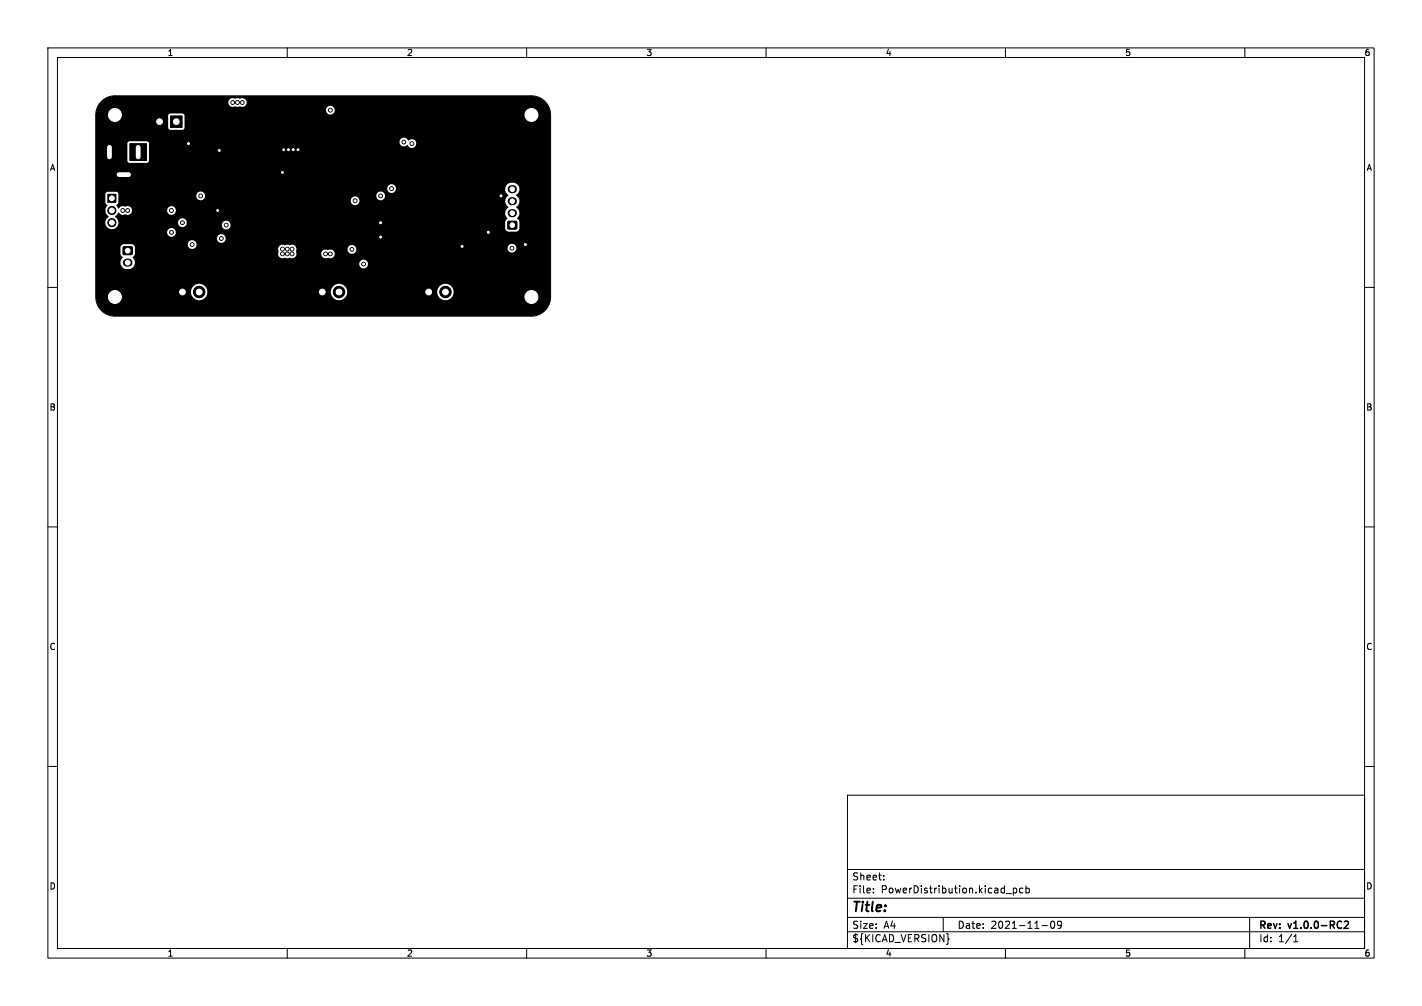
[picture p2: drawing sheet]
<svg xmlns="http://www.w3.org/2000/svg" width="297mm" height="210mm" viewBox="0 0 297 210" stroke-linecap="round" stroke-linejoin="round" font-family="sans-serif">
<g fill="none" stroke="#000" stroke-width=".21">
<path d="M10 10h277v190h-277zM12 12h273v186h-273zM60 10v2M110 10v2M160 10v2M210 10v2M260 10v2M21.2 21.1a4 4 0 0 1 2.8-1.1h87a4 4 0 0 1 4 4v38a4 4 0 0 1-4 4h-87a4 4 0 0 1-4-4v-38a4 4 0 0 1 1.2-2.9zM10 60h2M285 60h2M10 110h2M285 110h2"/>
<path d="M10 160h2M285 160h2M177 166h108v32h-108zM60 198v2M110 198v2M160 198v2M177 194.5h108M177 191.5h108M177 187.5h108M177 181.5h108M182.4 186.3v.1M182.4 185.5v.1"/>
<path d="M184.6 183.6v.1M184.6 182.8v.1M197 191.5v3M198.1 196h.1l-.1 .1M210 198v2M210.1 186.5h1.2M211.6 185.4v1.5M211.6 185.5l.5-.1 .3 .3-.2 .6h-.6M213.6 185.5l-.4-.1-.3 .3 .2 .6h.5M214.3 185.5l.4-.1 .3 .3-.1 .6h-.6M214.3 184.9v1.5M217.6 193.2h1.2"/>
<path d="M219.6 192.4l.2-.1a.8 .8 0 0 1 .5 .8 .8 .8 0 0 1-.5 .7 1 1 0 0 1-.2-1.4zM221.7 192.9l-.3 .3h-.4l-.1-.3 .1-.5 .4-.1 .2 .1a.99 .99 0 0 1-.3 1.4h-.3M260 198v2M261 191.5v6.5M270.2 196.6h.9M270.2 195.5l.4-.4v1.5"/>
</g>
<path d="M280.8 192.4l.6-.1 .2 .4-.9 1.1h.9" fill="none" stroke="#000" stroke-width=".3"/>
<g fill="#000" stroke="#000" stroke-width=".21">
<path d="M21.6 30.2l.5-.2h1.5l.6 .3 .2 .5v2l-.3 .5-.5 .2h-1.5l-.6-.3-.1-.4v-2zM24.4 35l.5-.3h1.8a.88 .88 0 0 1 .9 .9v1.7a.88 .88 0 0 1-.9 .9h-1.7a.87 .87 0 0 1-.9-.9v-1.8zM27.1 30h3.5v3.5h-3.5zM35.6 24.2h2.4v2.4h-2.4zM22.5 40.6h1.7v1.7h-1.7zM25.7 51.5h1.9v1.6h-1.9zM106.1 46.2h1.8v1.6h-1.8zM36.9 59.8h2.4v2.4h-2.4zM66.1 59.8h2.4v2.4h-2.4zM88.3 59.8h2.4v2.4h-2.4z"/>
<circle cx="24" cy="24" r="2.35"/>
<circle cx="33.3" cy="25.4" r="1.2"/>
<circle cx="39.4" cy="30" r=".4"/>
<circle cx="45.8" cy="31.4" r=".4"/>
<circle cx="48.6" cy="21.4" r=".4"/>
<circle cx="49.6" cy="21.4" r=".4"/>
<circle cx="50.6" cy="21.4" r=".4"/>
<circle cx="59" cy="36" r=".4"/>
<circle cx="59.2" cy="31.3" r=".4"/>
<circle cx="60.2" cy="31.3" r=".4"/>
<circle cx="61.2" cy="31.3" r=".4"/>
<circle cx="62.2" cy="31.3" r=".4"/>
<circle cx="69" cy="23" r=".4"/>
<circle cx="81.8" cy="39.4" r=".4"/>
<circle cx="84.4" cy="29.6" r=".4"/>
<circle cx="86" cy="30" r=".4"/>
<circle cx="111" cy="24" r="2.35"/>
<circle cx="23.4" cy="46.5" r=".85"/>
<circle cx="23.4" cy="43.9" r=".85"/>
<circle cx="25.7" cy="43.9" r=".4"/>
<circle cx="26.7" cy="43.9" r=".4"/>
<circle cx="35.8" cy="43.9" r=".4"/>
<circle cx="35.8" cy="48.5" r=".4"/>
<circle cx="38.1" cy="46.5" r=".4"/>
<circle cx="40.1" cy="51.1" r=".4"/>
<circle cx="41.9" cy="40.9" r=".4"/>
<circle cx="45.5" cy="43.9" r=".4"/>
<circle cx="46.2" cy="49.8" r=".4"/>
<circle cx="47.2" cy="47" r=".4"/>
<circle cx="59" cy="52" r=".4"/>
<circle cx="59" cy="53" r=".4"/>
<circle cx="60" cy="52" r=".4"/>
<circle cx="60" cy="53" r=".4"/>
<circle cx="61" cy="52" r=".4"/>
<circle cx="61" cy="53" r=".4"/>
<circle cx="68" cy="53" r=".4"/>
<circle cx="69" cy="53" r=".4"/>
<circle cx="73.5" cy="52.1" r=".4"/>
<circle cx="74.2" cy="41.9" r=".4"/>
<circle cx="75.9" cy="55.1" r=".4"/>
<circle cx="79.5" cy="46.5" r=".4"/>
<circle cx="79.5" cy="49.5" r=".4"/>
<circle cx="79.5" cy="40.9" r=".4"/>
<circle cx="96.5" cy="51.4" r=".4"/>
<circle cx="102" cy="48.5" r=".4"/>
<circle cx="104.6" cy="40.9" r=".4"/>
<circle cx="106.9" cy="51.8" r=".4"/>
<circle cx="109.7" cy="51.1" r=".4"/>
<circle cx="24" cy="62" r="2.35"/>
<circle cx="41.6" cy="61" r="1.2"/>
<circle cx="70.8" cy="61" r="1.2"/>
<circle cx="93" cy="61" r="1.2"/>
<circle cx="111" cy="62" r="2.35"/>
</g>
<path d="M106.9 39.5h.2M26.5 54.8h.3M106.9 44.5h.2M106.9 42h.2" fill="none" stroke="#000" stroke-width="1.7"/>
<path d="M21.1 21.3a4 4 0 0 1 2.9-1.3h87a4 4 0 0 1 4 4v38a4 4 0 0 1-4 4h-87a4 4 0 0 1-4-4v-1h19.9a1.71 1.71 0 0 0 1.7 1.7 1.71 1.71 0 0 0 1.7-1.7h25.8v.2a1.71 1.71 0 0 0 1.8 1.5 1.71 1.71 0 0 0 1.6-1.7h18.8v.2a1.71 1.71 0 0 0 2.7 1.1 1.71 1.71 0 0 0-.2-2.9 1.71 1.71 0 0 0-2.5 1.6h-18.8v-.3a1.71 1.71 0 0 0-1.8-1.4 1.71 1.71 0 0 0-1.6 1.7h-25.8v-.3a1.71 1.71 0 0 0-1.8-1.4 1.71 1.71 0 0 0-1.6 1.7h-19.9v-6.2h5.2v.2a1.54 1.54 0 0 0 1.4 1.2 1.54 1.54 0 0 0 1.6-1.1h46.8l.1 .2a.91 .91 0 0 0 1.4 .5 .91 .91 0 0 0-.2-1.5 .91 .91 0 0 0-1.3 .8h-46.8a1.59 1.59 0 0 0-.5-1.4l.5-.7h29.9a.97 .97 0 0 0 1.5 .8l.5 .1 .4-.1a.93 .93 0 0 0 1.4-.8h5.2v.2a.98 .98 0 0 0 1.5 .6 .93 .93 0 0 0 1.3-.9 .93 .93 0 0 0-1.5-.7 .91 .91 0 0 0-1.3 .8h-5.2l-.1-.5 .1-.4h10.7a.91 .91 0 0 0 1 .9 .91 .91 0 0 0 .8-1.2h31.6v.2a.91 .91 0 0 0 1.5 .5 .91 .91 0 0 0-.2-1.5 .91 .91 0 0 0-1.3 .8h-31.6a.91 .91 0 0 0-1-.6 .91 .91 0 0 0-.8 .9l-10.7-.1a.96 .96 0 0 0-1.5-.8l-.5-.1-.4 .1a.96 .96 0 0 0-1.2 .2 .96 .96 0 0 0-.1 1.2l-.1 .4h-29.9v-1.4l-.4-.5h11.4a.91 .91 0 0 0 1.3 .8 .91 .91 0 0 0 .2-1.6 .91 .91 0 0 0-1.5 .6v.2l-13.3-.1a.75 .75 0 0 0-.7 .7v1.4l.5 .6-.5 1.1h-5.2v-5h25.3v.2a.91 .91 0 0 0 1.5 .5 .91 .91 0 0 0-.2-1.5 .91 .91 0 0 0-1.3 .8h-25.3v-1.3h14.9v.2a.91 .91 0 0 0 1.5 .5 .91 .91 0 0 0-.2-1.5 .91 .91 0 0 0-1.3 .8h-14.9v-2h2v.2a1.36 1.36 0 0 0 1.5 1.1 1.36 1.36 0 0 0 1.2-1.3h12.5v.2a.91 .91 0 0 0 .7 .7 .91 .91 0 0 0 1-.4h7.4l.1 .2a.91 .91 0 0 0 1.4 .5 .91 .91 0 0 0-.2-1.5 .91 .91 0 0 0-1.3 .8h-7.4v-.1a.91 .91 0 0 0-.6-1.3 .91 .91 0 0 0-1.1 .9h-12.5l-.1-.7-.6-.6 .7-.8 .2 .1a1.03 1.03 0 0 0 1.3 .2 .91 .91 0 0 0 1.4-.8h7.3v.2a.91 .91 0 0 0 .7 .7 .91 .91 0 0 0 1-.4h68.9l.2 .7 .3 .5-.5 .6v1.5a.75 .75 0 0 0 .7 .7l1.7-.1 .4-.2 .2-.4v-1.5l-.5-.6a1.57 1.57 0 0 0-.2-2.4 1.51 1.51 0 0 0 0-2.5 1.43 1.43 0 0 0 .2-2.1 1.43 1.43 0 0 0-2.1 0 1.43 1.43 0 0 0 .3 2.1 1.57 1.57 0 0 0 0 2.6l-.5 .5-.2 .6h-68.9a.91 .91 0 0 0-.5-1.3 .91 .91 0 0 0-1.2 .8h-7.3v-.1a.98 .98 0 0 0-1.5-.6l-.7-.1-.6 .4-.5-.7 .4-.3v-.6h48.6v.2a.91 .91 0 0 0 1.4 .5 .91 .91 0 0 0-.1-1.5 .91 .91 0 0 0-1.3 .8h-48.6v-1h16.3v.2a.91 .91 0 0 0 1 .7 .91 .91 0 0 0 .8-.9h35.8v.2a.91 .91 0 0 0 1.5 .5 .91 .91 0 0 0-.2-1.5 .91 .91 0 0 0-1.3 .8h-35.8v-.2a.91 .91 0 0 0-1-.7 .91 .91 0 0 0-.8 .9h-16.3v-.5l-.2-.3-2-.1-.3 .2-.2 .3v1.9l.5 .4a1.52 1.52 0 0 0 .2 2.4v.1a1.35 1.35 0 0 0-.7 1.2h-2v-7.1h60.9v.2a.91 .91 0 0 0 1.5 .5 .91 .91 0 0 0-.2-1.5 .91 .91 0 0 0-1.3 .8h-60.9v-5.9h6.6l.4 .5h3.7l.4-.5v-3.5l-.1-.4h52.4l.1 .2a1.06 1.06 0 0 0 1.7 .5 .92 .92 0 0 0 1.3 .4 .92 .92 0 0 0 .2-1.4 .92 .92 0 0 0-1.4 .1l-.2-.3a.92 .92 0 0 0-1-.3 .92 .92 0 0 0-.7 .8h-52.4l-.3-.1h-3.6l-.5 .4v3.6h-6.6v-6.9h15.1l.2 .4 .3 .1h2.5l.4-.5v-2.5l-.4-.4h-2.5l-.3 .1-.2 .4v2.4h-15.1l.2-3.6h47.9v.2a.91 .91 0 0 0 1.5 .5 .91 .91 0 0 0-.2-1.5 .91 .91 0 0 0-1.3 .8h-47.9l.2-.8 .6-.8h26.7a.97 .97 0 0 0 1.5 .8l.5 .1 .4-.1a.93 .93 0 0 0 1.4-.9 .93 .93 0 0 0-1.5-.7l-1.7-.1a.91 .91 0 0 0-.6 .9h-26.7z" fill="#000"/>
<g fill="#fff" stroke="#fff" stroke-width=".21">
<circle cx="35.8" cy="43.9" r=".2"/>
<circle cx="35.8" cy="48.5" r=".2"/>
<circle cx="59.2" cy="31.2" r=".2"/>
<circle cx="39.4" cy="30" r=".2"/>
<circle cx="96.5" cy="51.4" r=".2"/>
<circle cx="79.5" cy="49.5" r=".2"/>
<circle cx="104.6" cy="40.9" r=".2"/>
<circle cx="62.2" cy="31.2" r=".2"/>
<circle cx="109.7" cy="51.1" r=".2"/>
<circle cx="45.8" cy="31.4" r=".2"/>
<circle cx="61.2" cy="31.2" r=".2"/>
<circle cx="60.2" cy="31.2" r=".2"/>
<circle cx="45.5" cy="43.9" r=".2"/>
<circle cx="79.5" cy="46.5" r=".2"/>
<circle cx="102" cy="48.5" r=".2"/>
<circle cx="59" cy="36" r=".2"/>
<circle cx="50.6" cy="21.4" r=".2"/>
<circle cx="26.7" cy="43.9" r=".2"/>
<circle cx="48.6" cy="21.4" r=".2"/>
<circle cx="49.6" cy="21.4" r=".2"/>
<circle cx="25.7" cy="43.9" r=".2"/>
<circle cx="60" cy="52" r=".2"/>
<circle cx="68" cy="53" r=".2"/>
<circle cx="59" cy="53" r=".2"/>
<circle cx="60" cy="53" r=".2"/>
<circle cx="59" cy="52" r=".2"/>
<circle cx="61" cy="53" r=".2"/>
<circle cx="61" cy="52" r=".2"/>
<circle cx="74.2" cy="41.9" r=".2"/>
<circle cx="69" cy="53" r=".2"/>
<circle cx="69" cy="23" r=".2"/>
<circle cx="75.9" cy="55.1" r=".2"/>
<circle cx="73.5" cy="52.1" r=".2"/>
<circle cx="106.9" cy="51.8" r=".2"/>
<circle cx="79.5" cy="40.9" r=".2"/>
<circle cx="46.2" cy="49.8" r=".2"/>
<circle cx="38.1" cy="46.5" r=".2"/>
<circle cx="81.8" cy="39.4" r=".2"/>
<circle cx="40.1" cy="51.1" r=".2"/>
<circle cx="41.9" cy="40.9" r=".2"/>
<circle cx="86" cy="30" r=".2"/>
<circle cx="84.3" cy="29.7" r=".2"/>
<circle cx="47.2" cy="47" r=".2"/>
<circle cx="26.7" cy="52.3" r=".5"/>
<circle cx="26.7" cy="54.8" r=".5"/>
<circle cx="23.4" cy="41.4" r=".5"/>
<circle cx="23.4" cy="43.9" r=".5"/>
<circle cx="23.4" cy="46.5" r=".5"/>
<circle cx="38.1" cy="61" r=".6"/>
<circle cx="41.6" cy="61" r=".6"/>
<circle cx="107" cy="47" r=".47"/>
<circle cx="107" cy="44.5" r=".47"/>
<circle cx="107" cy="42" r=".47"/>
<circle cx="107" cy="39.5" r=".47"/>
<circle cx="89.5" cy="61" r=".6"/>
<circle cx="93" cy="61" r=".6"/>
<circle cx="67.3" cy="61" r=".6"/>
<circle cx="70.8" cy="61" r=".6"/>
<circle cx="24" cy="62" r="1.35"/>
<circle cx="111" cy="62" r="1.35"/>
<circle cx="111" cy="24" r="1.35"/>
<circle cx="24" cy="24" r="1.35"/>
<circle cx="36.8" cy="25.4" r=".6"/>
<circle cx="33.3" cy="25.4" r=".6"/>
</g>
<path d="M22.9 30.8v2M24.9 36.5h2M28.9 30.8v2" fill="none" stroke="#fff" stroke-width="1"/>
<text font-size="2.8" x="178" y="190.8">Title:</text>
<g font-size="2.1">
<text x="178" y="183.9">Sheet:</text>
<text x="178" y="186.6">File:</text>
<text x="184" y="186.6">PowerDistribution.kicad_pcb</text>
<text x="178" y="196.8">${KICAD_VERSION}</text>
<text x="178" y="194">Size:</text>
<text x="184.6" y="194">A4</text>
<text x="200" y="194">Date:</text>
<text x="206.9" y="194">2021-11-09</text>
<text x="263" y="194.2">Rev:</text>
<text x="263" y="196.8">Id:</text>
<text x="267" y="196.8">1/1</text>
<text x="269.2" y="194.2">v1.0.0-RC2</text>
</g>
<g font-size="1.8">
<text x="35" y="11.8">1</text>
<text x="85" y="11.8">2</text>
<text x="135" y="11.8">3</text>
<text x="185" y="11.8">4</text>
<text x="235" y="11.8">5</text>
<text x="285" y="11.8">6</text>
<text x="10.4" y="35.8">A</text>
<text x="285.4" y="35.8">A</text>
<text x="10.3" y="85.8">B</text>
<text x="285.3" y="85.8">B</text>
<text x="10.3" y="135.8">C</text>
<text x="285.3" y="135.8">C</text>
<text x="10.3" y="185.8">D</text>
<text x="285.3" y="185.8">D</text>
<text x="35" y="199.8">1</text>
<text x="85" y="199.8">2</text>
<text x="135" y="199.8">3</text>
<text x="185" y="199.8">4</text>
<text x="235" y="199.8">5</text>
<text x="285" y="199.8">6</text>
</g>
</svg>
